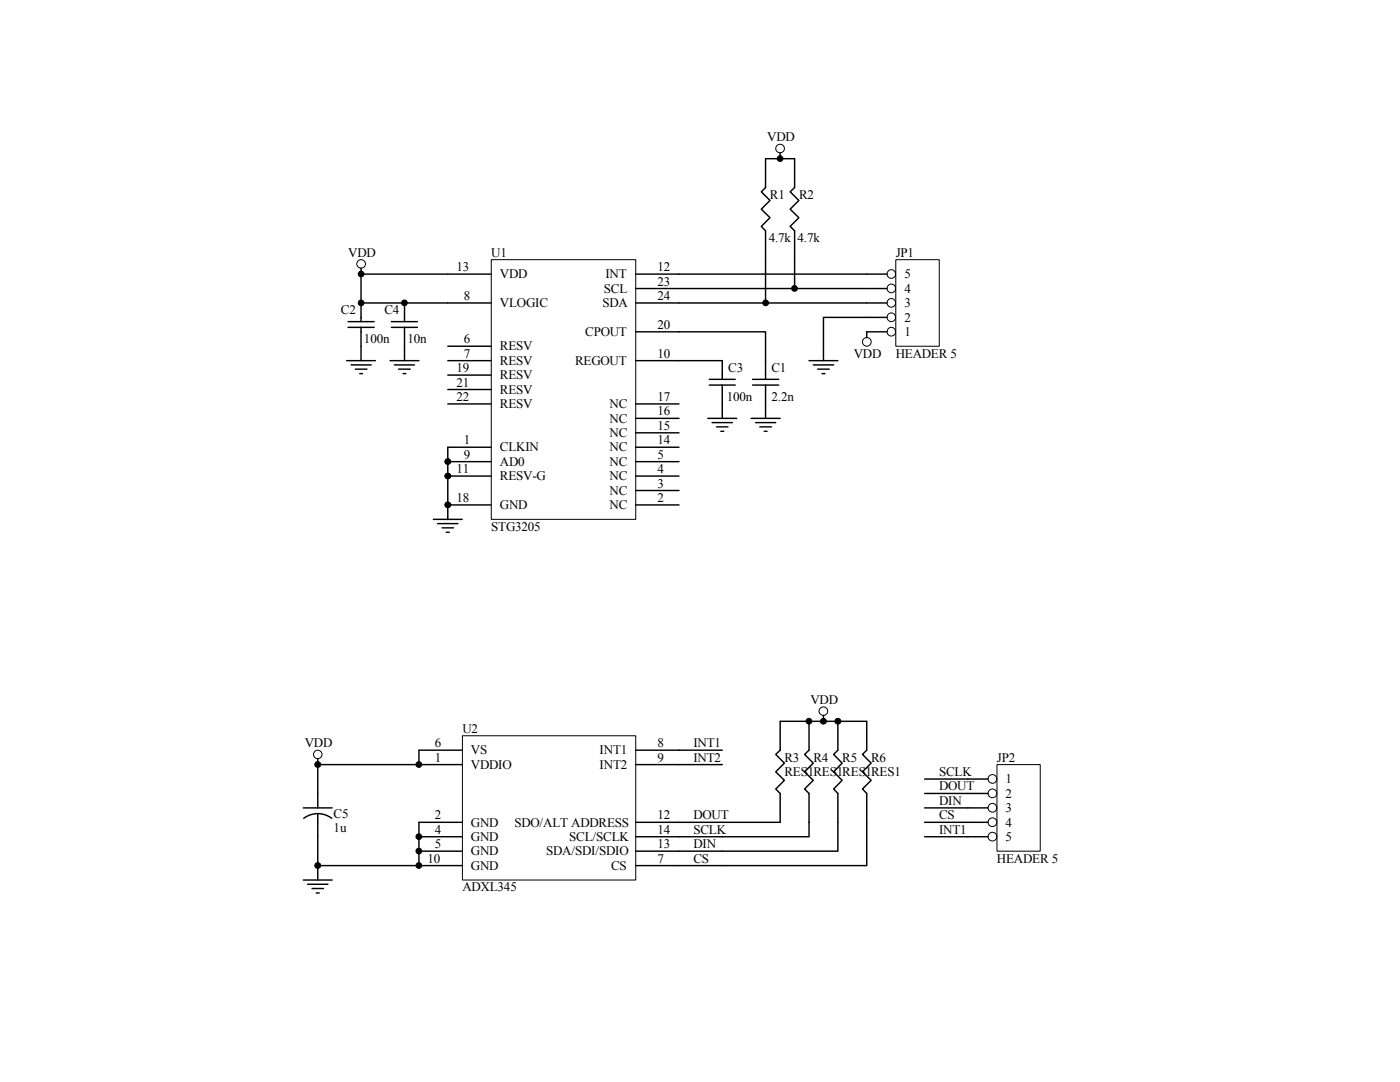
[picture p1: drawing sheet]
<svg xmlns="http://www.w3.org/2000/svg" width="279mm" height="216mm" viewBox="0 0 279 216" stroke-linecap="round" stroke-linejoin="round" font-family="sans-serif">
<g fill="none" stroke="#000" stroke-width=".29">
<path d="M63.4 151.4v1.2M83.6 152.6h-20.2v8.6M135.5 152.6h8.6M184.5 155.4h8.7M184.5 158.3h8.7M60.5 161.2h5.8M60.5 175.6h5.8M61.4 176.4h4M62.3 177.3h2.3M63.1 178.2h.6M63.4 162.3l1.5 .3 1.3 .7M63.4 162.3l-1.5 .3-1.3 .7"/>
<path d="M63.4 162.3v4.7M83.6 164.1v8.6h-20.2v2.9M135.5 167h8.6M135.5 169.8h8.6M135.5 164.1h8.6M135.5 172.7h8.6M184.5 161.2h8.7M184.5 164.1h8.7"/>
</g>
<circle cx="63.4" cy="150.5" r=".85" fill="none" stroke="#000" stroke-width=".2"/>
<path d="M92.3 146.9h34.6v28.7h-34.6z" fill="#fff"/>
<g fill="none" stroke="#000" stroke-width=".2">
<path d="M92.3 146.8h34.6v28.8h-34.6z"/>
<circle cx="164.3" cy="141.9" r=".85"/>
</g>
<g fill="none" stroke="#000" stroke-width=".29">
<path d="M92.2 149.7h-8.6v2.9h8.6M126.8 152.6h8.7M126.8 149.7h17.3M161.5 143.9v5.8l-.9 .8 1.7 1.8-1.7 1.7 1.7 1.7-1.7 1.7 .9 .9v8.7h-17.4M164.3 142.7v1.2M167.2 143.9v5.8l-.8 .8 1.7 1.8-1.7 1.7 1.7 1.7-1.7 1.7 .8 .9v11.5h-23.1M63.4 167v5.7M83.6 164.1h8.6M83.6 167h8.6M83.6 169.8h8.6M83.6 172.7h8.6M126.8 164.1h8.7"/>
<path d="M126.8 167h8.7M126.8 169.8h8.7M126.8 172.7h8.7M144.1 164.1h11.6v-5.8l-.9-.9 1.7-1.7-1.7-1.7 1.7-1.7-1.7-1.8 .9-.8v-5.8h17.3v5.8l-.9 .8 1.8 1.8-1.8 1.7 1.8 1.7-1.8 1.7 .9 .9v14.4h-28.9"/>
</g>
<path d="M98.1 51.9h28.8v51.7h-28.8z" fill="#fff"/>
<g fill="none" stroke="#000" stroke-width=".2">
<path d="M98 51.8h28.9v51.8h-28.9z"/>
<circle cx="155.7" cy="29.6" r=".86"/>
<circle cx="72.1" cy="54.7" r=".57"/>
<circle cx="72.1" cy="52.7" r=".86"/>
<circle cx="158.6" cy="57.6" r=".57"/>
<circle cx="72.1" cy="60.4" r=".57"/>
<circle cx="80.7" cy="60.4" r=".57"/>
<circle cx="152.8" cy="60.4" r=".57"/>
<circle cx="173" cy="68.2" r=".87"/>
<circle cx="89.4" cy="95" r=".59"/>
<circle cx="89.4" cy="92.1" r=".59"/>
<circle cx="89.4" cy="100.7" r=".59"/>
<circle cx="63.4" cy="152.6" r=".59"/>
<circle cx="83.6" cy="152.6" r=".57"/>
<circle cx="161.4" cy="143.9" r=".57"/>
<circle cx="164.3" cy="143.9" r=".59"/>
<circle cx="167.2" cy="143.9" r=".59"/>
<circle cx="63.4" cy="172.7" r=".59"/>
<circle cx="83.6" cy="169.8" r=".57"/>
<circle cx="83.6" cy="166.9" r=".57"/>
<circle cx="83.6" cy="172.7" r=".57"/>
</g>
<g fill="none" stroke="#000" stroke-width=".29">
<path d="M155.7 30.5v1.2M72.1 53.5v1.2M98 54.7h-25.9v5.8M126.8 54.7h8.7M126.8 57.6h46.2M158.6 57.6v-11.5l-.9-.9 1.7-1.8-1.7-1.7 1.7-1.7-1.7-1.7 .9-.9v-5.7h-5.8v5.7l-.9 .9 1.8 1.7-1.8 1.7 1.8 1.7-1.8 1.8 .9 .9v14.4M69.2 72h5.7M69.5 65.3h5.2M69.5 64.2h5.2M70.1 72.8h4M70.9 73.7h2.3M71.8 74.5h.5"/>
<path d="M72.1 60.5h25.9M72.1 60.5v3.7M72.1 65.3v6.7M77.9 72h5.7M78.1 65.3h5.2M78.1 64.2h5.2M78.7 72.8h4M79.5 73.7h2.4M80.4 74.5h.6M80.7 60.5v3.7M80.7 65.3v6.7M89.4 69.1h8.6"/>
<path d="M89.4 72h8.6M89.4 74.8h8.6M89.4 77.7h8.6M126.8 66.2h26v9.5M126.8 60.5h46.2M126.8 72h17.3v3.7M141.6 76.8h5.1M141.6 75.7h5.1M144.1 76.8v6.7M150.2 76.8h5.2M150.2 75.7h5.2M152.8 76.8v6.7"/>
<path d="M161.5 72h5.7M162.3 72.8h4.1M163.2 73.7h2.3M164 74.5h.6M173 63.3h-8.7v8.7M173 66.2v1.2M89.4 80.6h8.6M89.4 92.1h8.6M89.4 95h8.6M98 89.2h-8.6v14.4M126.8 80.6h8.7M126.8 92.1h8.7"/>
<path d="M126.8 95h8.7M126.8 89.2h8.7M126.8 97.9h8.7M126.8 86.4h8.7M126.8 83.5h8.7M141.3 83.5h5.7M142.1 84.3h4.1M143 85.2h2.3M143.8 86.1h.6M149.9 83.5h5.8M150.8 84.3h4M151.6 85.2h2.4"/>
<path d="M152.5 86.1h.6M86.5 103.6h5.7M87.3 104.5h4.1M88.2 105.3h2.3M89.1 106.2h.6M89.4 100.8h8.6M126.8 100.8h8.7"/>
</g>
<g fill="#000">
<circle cx="72.1" cy="54.7" r=".57"/>
<circle cx="158.6" cy="57.6" r=".57"/>
<circle cx="72.1" cy="60.4" r=".57"/>
<circle cx="80.7" cy="60.4" r=".57"/>
<circle cx="152.8" cy="60.4" r=".57"/>
<circle cx="89.4" cy="95" r=".59"/>
<circle cx="89.4" cy="92.1" r=".59"/>
<circle cx="89.4" cy="100.7" r=".59"/>
<circle cx="63.4" cy="152.6" r=".59"/>
<circle cx="83.6" cy="152.6" r=".57"/>
<circle cx="161.4" cy="143.9" r=".57"/>
<circle cx="164.3" cy="143.9" r=".59"/>
<circle cx="167.2" cy="143.9" r=".59"/>
<circle cx="63.4" cy="172.7" r=".59"/>
<circle cx="83.6" cy="169.8" r=".57"/>
<circle cx="83.6" cy="166.9" r=".57"/>
<circle cx="83.6" cy="172.7" r=".57"/>
</g>
<path d="M178.8 51.9h8.7v17.2h-8.7z" fill="#fff"/>
<g fill="none" stroke="#000" stroke-width=".2">
<path d="M178.8 51.8h8.7v17.3h-8.7z"/>
<circle cx="155.7" cy="31.6" r=".57"/>
<circle cx="177.9" cy="57.5" r=".86"/>
<circle cx="177.9" cy="54.7" r=".86"/>
<circle cx="177.9" cy="60.4" r=".86"/>
<circle cx="177.9" cy="63.3" r=".86"/>
<circle cx="177.9" cy="66.2" r=".86"/>
</g>
<path d="M135.5 54.7h41.5M173 57.6h4M173 66.2h4M173 63.3h4M173 60.5h4" fill="none" stroke="#000" stroke-width=".29"/>
<circle cx="155.7" cy="31.6" r=".57" fill="#000"/>
<path d="M199 152.6h8.6v17.2h-8.6z" fill="#fff"/>
<g fill="none" stroke="#000" stroke-width=".2">
<path d="M199 152.6h8.6v17.2h-8.6z"/>
<circle cx="198.1" cy="155.4" r=".87"/>
<circle cx="198.1" cy="158.3" r=".87"/>
<circle cx="198.1" cy="164.1" r=".87"/>
<circle cx="198.1" cy="161.2" r=".87"/>
<circle cx="198.1" cy="166.9" r=".87"/>
</g>
<path d="M193.2 155.4h4M193.2 158.3h4M184.5 167h12.7M193.2 161.2h4M193.2 164.1h4" fill="none" stroke="#000" stroke-width=".29"/>
<g font-size="2.6">
<text x="153.1" y="28.2">VDD</text>
<text x="153.7" y="39.7">R1</text>
<text x="159.5" y="39.7">R2</text>
<text x="69.5" y="51.2">VDD</text>
<text x="98" y="51.2">U1</text>
<text x="153.4" y="48.3">4.7k</text>
<text x="159.2" y="48.3">4.7k</text>
<text x="178.8" y="51.2">JP1</text>
<text x="91.1" y="54.1">13</text>
<text x="92.5" y="59.9">8</text>
<text x="99.8" y="55.5">VDD</text>
<text x="120.5" y="58.4">SCL</text>
<text x="120.8" y="55.5">INT</text>
<text x="131.2" y="59.9">24</text>
<text x="131.2" y="54.1">12</text>
<text x="131.2" y="57">23</text>
<text x="180.5" y="58.4">4</text>
<text x="180.5" y="55.5">5</text>
<text x="68" y="62.7">C2</text>
<text x="76.7" y="62.7">C4</text>
<text x="99.8" y="61.3">VLOGIC</text>
<text x="120.2" y="61.3">SDA</text>
<text x="131.2" y="65.6">20</text>
<text x="180.5" y="64.2">2</text>
<text x="180.5" y="61.3">3</text>
<text x="72.6" y="68.5">100n</text>
<text x="81.3" y="68.5">10n</text>
<text x="92.5" y="68.5">6</text>
<text x="92.5" y="71.4">7</text>
<text x="99.8" y="69.9">RESV</text>
<text x="116.8" y="67.1">CPOUT</text>
<text x="131.2" y="71.4">10</text>
<text x="170.4" y="71.4">VDD</text>
<text x="178.8" y="71.4">HEADER 5</text>
<text x="180.5" y="67.1">1</text>
<text x="91.1" y="74.3">19</text>
<text x="91.1" y="77.1">21</text>
<text x="99.8" y="72.8">RESV</text>
<text x="99.8" y="75.7">RESV</text>
<text x="114.8" y="72.8">REGOUT</text>
<text x="145.3" y="74.3">C3</text>
<text x="154" y="74.3">C1</text>
<text x="91.1" y="80">22</text>
<text x="99.8" y="78.6">RESV</text>
<text x="99.8" y="81.4">RESV</text>
<text x="121.7" y="81.4">NC</text>
<text x="131.2" y="82.9">16</text>
<text x="131.2" y="80">17</text>
<text x="145" y="80">100n</text>
<text x="154" y="80">2.2n</text>
<text x="92.5" y="88.6">1</text>
<text x="121.7" y="87.2">NC</text>
<text x="121.7" y="84.3">NC</text>
<text x="131.2" y="88.6">14</text>
<text x="131.2" y="85.8">15</text>
<text x="91.1" y="94.4">11</text>
<text x="92.5" y="91.5">9</text>
<text x="99.8" y="93">AD0</text>
<text x="99.8" y="95.8">RESV-G</text>
<text x="99.8" y="90.1">CLKIN</text>
<text x="121.7" y="95.8">NC</text>
<text x="121.7" y="93">NC</text>
<text x="121.7" y="90.1">NC</text>
<text x="131.2" y="94.4">4</text>
<text x="131.2" y="91.5">5</text>
<text x="91.1" y="100.2">18</text>
<text x="99.8" y="101.6">GND</text>
<text x="121.7" y="101.6">NC</text>
<text x="121.7" y="98.7">NC</text>
<text x="131.2" y="100.2">2</text>
<text x="131.2" y="97.3">3</text>
<text x="98" y="105.9">STG3205</text>
<text x="161.8" y="140.5">VDD</text>
<text x="60.8" y="149.1">VDD</text>
<text x="86.8" y="149.1">6</text>
<text x="92.3" y="146.2">U2</text>
<text x="131.2" y="149.1">8</text>
<text x="138.4" y="149.1">INT1</text>
<text x="86.8" y="152">1</text>
<text x="94" y="153.4">VDDIO</text>
<text x="94" y="150.5">VS</text>
<text x="119.7" y="153.4">INT2</text>
<text x="119.7" y="150.5">INT1</text>
<text x="131.2" y="152">9</text>
<text x="138.4" y="152">INT2</text>
<text x="156.5" y="152">R3</text>
<text x="156.5" y="154.9">RES1RES1RES1RES1</text>
<text x="162.3" y="152">R4</text>
<text x="168.1" y="152">R5</text>
<text x="173.9" y="152">R6</text>
<text x="187.4" y="154.9">SCLK</text>
<text x="199" y="152">JP2</text>
<text x="187.4" y="160.6">DIN</text>
<text x="187.4" y="157.7">DOUT</text>
<text x="200.7" y="156.3">1</text>
<text x="200.7" y="159.2">2</text>
<text x="66.6" y="163.2">C5</text>
<text x="66.6" y="166.1">1u</text>
<text x="86.8" y="163.5">2</text>
<text x="86.8" y="166.4">4</text>
<text x="94" y="164.9">GND</text>
<text x="94" y="167.8">GND</text>
<text x="102.7" y="164.9">SDO/ALT ADDRESS</text>
<text x="113.6" y="167.8">SCL/SCLK</text>
<text x="131.2" y="163.5">12</text>
<text x="131.2" y="166.4">14</text>
<text x="138.4" y="166.4">SCLK</text>
<text x="138.4" y="163.5">DOUT</text>
<text x="187.4" y="163.5">CS</text>
<text x="187.4" y="166.4">INT1</text>
<text x="200.7" y="162.1">3</text>
<text x="200.7" y="164.9">4</text>
<text x="200.7" y="167.8">5</text>
<text x="85.3" y="172.1">10</text>
<text x="86.8" y="169.2">5</text>
<text x="94" y="170.7">GND</text>
<text x="94" y="173.6">GND</text>
<text x="109" y="170.7">SDA/SDI/SDIO</text>
<text x="122" y="173.6">CS</text>
<text x="131.2" y="169.2">13</text>
<text x="131.2" y="172.1">7</text>
<text x="138.4" y="169.2">DIN</text>
<text x="138.4" y="172.1">CS</text>
<text x="199" y="172.1">HEADER 5</text>
<text x="92.3" y="177.9">ADXL345</text>
</g>
</svg>
